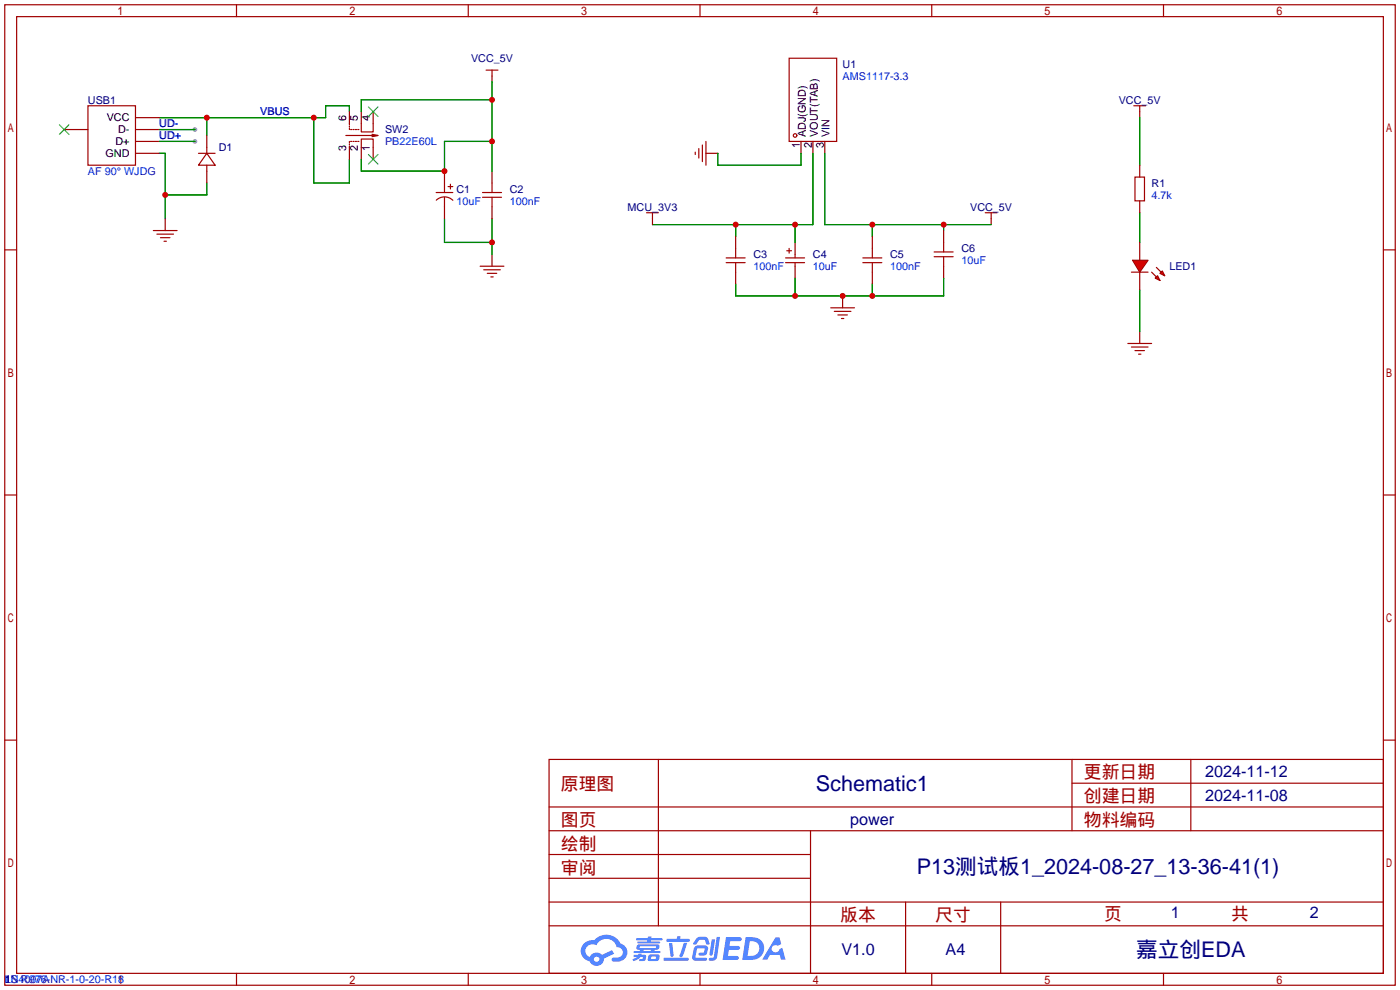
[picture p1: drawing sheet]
<svg xmlns="http://www.w3.org/2000/svg" width="299mm" height="212mm" viewBox="0 0 299 212" stroke-linecap="round" stroke-linejoin="round" font-family="sans-serif">
<g fill="#999">
<circle cx="41.7" cy="30.2" r=".51"/>
<circle cx="41.7" cy="27.7" r=".51"/>
</g>
<g fill="none" stroke="#a10000" stroke-width=".25">
<path d="M1 1h297.2v209.6h-297.2zM3.6 3.6h292.1v204.4h-292.1zM50.5 1v2.6M100.1 1v2.6M149.6 1v2.6M199.1 1v2.6M248.7 1v2.6M1 53.4h2.6M295.7 53.4h2.5M1 105.8h2.6M295.7 105.8h2.5M1 158.2h2.6"/>
<path d="M295.7 158.2h2.5M117.3 162.3h178.4v45.7h-178.4zM117.3 177.5h178.4M117.3 172.5h178.4M140.7 162.3v35.6M173.2 177.5v30.5M229.1 162.3v15.2M229.1 167.4h66.6M254.5 162.3v15.2M117.3 182.6h55.9M117.3 197.9h178.4M117.3 192.8h178.4"/>
<path d="M117.3 187.7h55.9M193.5 192.8v15.2M213.9 192.8v15.2M50.5 208v2.6M100.1 208v2.6M149.6 208v2.6M199.1 208v2.6M248.7 208v2.6"/>
</g>
<g fill="#5487ff">
<path d="M155.2 200.3h2.6a.48 .48 0 0 1 .7 .4 .48 .48 0 0 1-.6 .4h-1.8l-.2 1.1h1.9a.43 .43 0 0 1 .4 .4 .43 .43 0 0 1-.5 .4h-1.9l-.2 1.3h1.7a.45 .45 0 0 1 .5 .2 .45 .45 0 0 1-.1 .6h-3.3z"/>
<path d="M165.7 200.3h.9l.4 1.5-.8 .3a.84 .84 0 0 0-1.2 .3 .84 .84 0 0 0 .4 1.1 .84 .84 0 0 0 1.1-.4l.1-.2 .6-.3 .7 2.5h-1l-.2-1h-2.1l-.6 1h-1.1z"/>
<path d="M152.1 200.8h.7l-.5 3.1a.36 .36 0 0 1-.3 .3 .36 .36 0 0 1-.4-.3z"/>
<path d="M153.2 200.2h.7l-.6 4.3a1.13 1.13 0 0 1-1.8 .6l.2-.4h.7l.2-.2z"/>
<path d="M148.9 200.6l.6-.4h1a.77 .77 0 0 1 .9 .5l.3 1-.2 .2h-.5l-.3-.9-.2-.2-1 .1-.7 1-.6-.1-.1-.2z"/>
<path d="M148.4 202.4l.6-.3h1.7a.81 .81 0 0 1 .7 .5 .81 .81 0 0 1-.2 .8 .81 .81 0 0 1-.9 .8h-.7a.32 .32 0 0 1-.3-.3 .32 .32 0 0 1 .4-.3h.7l.2-.9-1.6 .1-.4 1.8 2.2 .1a.32 .32 0 0 1 .3 .4 .32 .32 0 0 1-.4 .2h-2.2l-.5-.3-.1-.5z"/>
<path d="M141.9 204.7h5a.33 .33 0 0 1 .3 .3 .33 .33 0 0 1-.3 .3h-4.9l-.2-.1z"/>
<path d="M146.1 201.5h.8l-.7 2a.98 .98 0 0 1-.7 1.1l-.3-.3z"/>
<path d="M143 201.6h.7l.3 2.5a.34 .34 0 0 1-.3 .4 .34 .34 0 0 1-.4-.3z"/>
<path d="M142.5 200.7h2.1l.3-.6h.6l-.1 .6h1.7a.32 .32 0 0 1 .4 .3 .32 .32 0 0 1-.4 .3h-4.5l-.2-.2z"/>
<path d="M135.5 204.1h.9l.1-.3h.6v.3h.8a.82 .82 0 0 1-.5 1.3h-.8v-.4l.7-.1 .1-.3a.68 .68 0 0 0-1 .4l-1.1 .4-.1-.4 .9-.5h-.7z"/>
<path d="M136 200.5h2.4l.1-.3h.7v.3h2.2l.2 .3-.2 .2h-2.3v.2h1.8l.2 .3-.2 .1h-4.5l-.1-.4h2l.1-.2h-2.3l-.1-.2z"/>
<path d="M159.4 200.3l-.8 4.9h1.7a2.5 2.5 0 0 0 3-2.5 2.5 2.5 0 0 0-3.1-2.4zM160.3 201.1a1.61 1.61 0 0 1 2 1.5 1.61 1.61 0 0 1-1.8 1.7h-.7z"/>
<path d="M136.2 202a.55 .55 0 0 0-.2 .8 .55 .55 0 0 0 .7 .2l.1 .3h-1.3v.3l5.4 .1 .3-.2-.2-.2h-1.2l.2-.3a.7 .7 0 0 0 .8-.3 .7 .7 0 0 0 0-.8l-4.2-.1zM136.8 202.3l3.3-.1 .1 .1-.2 .3h-3.2zM137.5 203h1.7l-.2 .3h-1.4z"/>
<path d="M138.6 204.2a1.05 1.05 0 0 0 0 1.2 2.91 2.91 0 0 0 2.2-.2 .98 .98 0 0 0 0-1.2h-1.6zM139.2 204.5l.9-.1 .1 .4-.2 .2-.8-.1z"/>
<path d="M124.9 201.6a2.23 2.23 0 0 0-.7 2.3 2.23 2.23 0 0 0 1.8 1.6 1.58 1.58 0 0 0 1.8 .9 1.58 1.58 0 0 0 1.3-1.5l2.2-1.1-.5-.7-2.1 1a1.65 1.65 0 0 0-2.7 .4 1.45 1.45 0 0 1-.8-1.9 1.45 1.45 0 0 1 2-.7l.3 .1a2.3 2.3 0 0 1 2.3-1.3 2.3 2.3 0 0 1 2 1.7 1.12 1.12 0 0 1 1.3 1 1.12 1.12 0 0 1-1.1 1.2h-.7a.45 .45 0 0 0-.6 .4 .45 .45 0 0 0 .5 .5 2.21 2.21 0 0 0 2.2-.5 2.21 2.21 0 0 0 .5-2.3 2.13 2.13 0 0 0-1.3-1.1 3.3 3.3 0 0 0-5.6-.7l-1.1 .1zM127 205a.57 .57 0 0 1 1.1 0 .57 .57 0 0 1-1.1 0z"/>
</g>
<g fill="none" stroke="#a10000" stroke-width=".25">
<path d="M103.9 15h2.5M105.2 15v1.3M168.7 12.4h10.1v17.8h-10.1zM18.8 22.6h10.2v12.7h-10.2zM42.4 32.8h3.6M44.2 32.8l1.8 2.5h-3.6zM44.2 31.5v1.3M44.2 35.3v1.3M95 39.1v2M95.8 39.9h1M96.3 39.4v1M105.2 39.1v2"/>
<path d="M148.6 32.5v.5M149.4 31.8v2M150.1 31v3.5M150.9 30.2v5.1M242.3 22.6h2.6M243.6 22.6v1.3M32.8 49.3h5M33.5 50h3.6M34.3 50.8h2M35.1 51.6h.5M93.2 41.1h3.6M93.2 42.8a2.54 2.54 0 0 1 3.6 0"/>
<path d="M95 42.2v2M102.6 56.9h5.1M103.1 41.1h4.1M103.1 42.2h4.1M103.4 57.7h3.5M104.1 58.4h2.1M104.9 59.2h.5M105.2 42.2v2M138.2 45.5h2.5M139.4 45.5v1.2M155.2 55.1h4.1M155.2 56.1h4.1"/>
<path d="M157.2 53.1v2M157.2 56.1v2.1M167.9 55.1h4.1M167.9 56.1h4.1M168.1 53.6h1.1M168.7 53.1v1M169.9 54.4v.7M169.9 56.1v.8M184.4 55.1h4.1M184.4 56.1h4.1M186.4 53.1v2M186.4 56.1v2.1"/>
<path d="M199.6 54.9h4.1M199.6 53.8h4.1M201.7 51.8v2M201.7 54.9v2M210.6 45.5h2.5M211.8 45.5v1.2M241.8 58.2h3.6M177.5 65.8h5.1M178.3 66.5h3.6M179.1 67.3h2M179.8 68.1h.5M241 73.4h5.1"/>
<path d="M241.8 74.2h3.6M242.6 74.9h2M243.3 75.7h.5"/>
<circle cx="169.9" cy="29" r=".38"/>
</g>
<g fill="none" stroke="#870000" stroke-width=".25">
<path d="M105.2 16.3v1.2M13.7 27.7h5.1M29 32.8h5M29 27.7h5M29 30.2h5M29 25.1h5M44.2 29v2.5M44.2 36.6v2.5M95 36.6v2.5M105.2 36.6v2.5M150.9 32.8h2.5M171.2 30.2v2.6"/>
<path d="M173.7 30.2v2.6M176.3 30.2v2.6M243.6 23.9v1.2M35.3 46.7v2.6M95 44.2v2.5M105.2 44.2v2.5M105.2 54.4v2.5M139.4 46.7v1.3M157.2 50.5v2.6M157.2 58.2v2.5M169.9 51.8v2.6M169.9 56.9v2.5"/>
<path d="M186.4 50.5v2.6M186.4 58.2v2.5M201.7 49.3v2.5M201.7 56.9v2.5M211.8 46.7v1.3M243.6 51.8v3.8M243.6 58.2v3.8M180.1 63.2v2.6M243.6 70.9v2.5"/>
</g>
<g fill="none" stroke="#008700" stroke-width=".25">
<path d="M34 32.8h1.3v13.9M34 30.2h7.7M34 27.7h7.7M44.2 39.1v2.6h-8.9M44.2 25.1v3.9M67.1 25.1v14h7.6v-5.1M74.7 23.9v-1.3h-5.1v2.5h-35.6M153.4 32.8v2.5h17.8v-2.5M173.7 32.8v15.2h-34.3M176.3 32.8v15.2h35.5M243.6 25.1v10.2M95 46.7v5.1h10.2"/>
<path d="M105.2 46.7v7.7M157.2 48v2.5M169.9 48v3.8M169.9 59.4v3.8M186.4 48v2.5M201.7 59.4v3.8h-44.5v-2.5M201.7 48v1.3M243.6 45.5v6.3M186.4 60.7v2.5M243.6 62v8.9"/>
</g>
<path d="M12.7 26.7l2 2M14.7 26.7l-2 2" fill="none" stroke="#3c3" stroke-width=".25"/>
<g fill="#f00" stroke="#a10000" stroke-width=".25">
<path d="M242.1 55.6h3.3l-1.8 2.6z"/>
<path d="M247.9 58.4l.5-.5 .5 1z"/>
<path d="M246.9 59.4l.5-.5 .5 1z"/>
</g>
<g fill="none" stroke="#a10000" stroke-width=".25">
<path d="M73.9 29h6.9l-1.3 .2M74.7 26.4v.3M74.7 26.9v.3M74.7 27.4v.3M74.7 30.2v.3M74.7 30.7v.3M74.7 31.2v.3M74.9 27.7h.3M74.9 30.2h.3M75.4 27.7h.3M75.4 30.2h.3M75.9 27.7h.3"/>
<path d="M75.9 30.2h.3M76.5 27.7h.2M76.5 30.2h.2M77.2 26.4v1.8h2.6v-1.8M77.2 31.5v-1.8h2.6v1.8M79.5 28.7l1.3 .3M242.6 37.8h2v5.1h-2zM246.1 58.2l1 1M247.1 57.2l1.1 1"/>
</g>
<path d="M74.7 23.9v2.5M74.7 31.5v2.5M77.2 23.9v2.5M77.2 31.5v2.5M79.8 23.9v2.5M79.8 31.5v2.5M243.6 35.3v2.5M243.6 42.9v2.6" fill="none" stroke="#870000" stroke-width=".25"/>
<path d="M78.7 22.9l2.1 2M78.7 33l2.1 2.1M80.8 22.9l-2.1 2M80.8 33l-2.1 2.1" fill="none" stroke="#3c3" stroke-width=".25"/>
<path d="M105.2 17.5v19.1M105.2 30.2h-10.2v6.4h-17.8v-2.6M105.2 21.3h-28v2.6" fill="none" stroke="#008700" stroke-width=".25"/>
<g fill="#c00">
<circle cx="157.2" cy="48" r=".63"/>
<circle cx="169.9" cy="48" r=".63"/>
<circle cx="201.7" cy="48" r=".63"/>
<circle cx="186.4" cy="48" r=".63"/>
<circle cx="169.9" cy="63.2" r=".63"/>
<circle cx="180.1" cy="63.2" r=".63"/>
<circle cx="186.4" cy="63.2" r=".63"/>
<circle cx="35.3" cy="41.7" r=".63"/>
<circle cx="67.1" cy="25.1" r=".63"/>
<circle cx="44.2" cy="25.1" r=".63"/>
<circle cx="105.2" cy="51.8" r=".63"/>
<circle cx="105.2" cy="30.2" r=".63"/>
<circle cx="95" cy="36.6" r=".63"/>
<circle cx="105.2" cy="21.3" r=".63"/>
</g>
<g font-size="4.6" fill="#000080">
<text x="174.4" y="169">Schematic1</text>
<text x="195.9" y="186.8">P13测试板1_2024-08-27_13-36-41(1)</text>
<text x="242.8" y="204.6">嘉立创EDA</text>
</g>
<g font-size="3.8" fill="#a00000">
<text x="231.6" y="166.4">更新日期</text>
<text x="119.9" y="168.9">原理图</text>
<text x="231.6" y="171.5">创建日期</text>
<text x="119.9" y="176.5">图页</text>
<text x="231.6" y="176.5">物料编码</text>
<text x="119.9" y="181.6">绘制</text>
<text x="119.9" y="186.7">审阅</text>
<text x="179.6" y="196.9">版本</text>
<text x="199.9" y="196.9">尺寸</text>
<text x="236" y="196.6">页</text>
<text x="263.1" y="196.6">共</text>
</g>
<g font-size="3.5" fill="#000080">
<text x="257.6" y="166.1">2024-11-12</text>
<text x="257.6" y="171.1">2024-11-08</text>
<text x="181.7" y="176.2">power</text>
<text x="250.2" y="196.3">1</text>
<text x="280" y="196.3">2</text>
<text x="179.8" y="204.2">V1.0</text>
<text x="202.1" y="204.2">A4</text>
</g>
<g font-size="2.3" fill="#000080">
<text x="100.7" y="13.3">VCC_5V</text>
<text x="180.1" y="14.5">U1</text>
<text x="18.8" y="22.1">USB1</text>
<text x="239.1" y="22.1">VCC_5V</text>
<text x="82.3" y="28.5">SW2</text>
<text x="46.7" y="32.3">D1</text>
<text x="97.5" y="41.2">C1</text>
<text x="109" y="41.2">C2</text>
<text x="246.1" y="39.9">R1</text>
<text x="134.1" y="45">MCU_3V3</text>
<text x="207.3" y="45">VCC_5V</text>
<text x="205.5" y="53.9">C6</text>
<text x="161" y="55.2">C3</text>
<text x="173.7" y="55.2">C4</text>
<text x="190.2" y="55.2">C5</text>
<text x="249.9" y="57.7">LED1</text>
<text x="1" y="210.1">1</text>
</g>
<g font-size="2.3" fill="#00f">
<text x="180.1" y="17.1">AMS1117-3.3</text>
<text x="34" y="29.8">UD+</text>
<text x="34" y="27.2">UD-</text>
<text x="55.6" y="24.7">VBUS</text>
<text x="82.3" y="31">PB22E60L</text>
<text x="18.8" y="37.4">AF 90° WJDG</text>
<text x="97.5" y="43.7">10uF</text>
<text x="109" y="43.7">100nF</text>
<text x="246.1" y="42.5">4.7k</text>
<text x="161" y="57.7">100nF</text>
<text x="173.7" y="57.7">10uF</text>
<text x="190.2" y="57.7">100nF</text>
<text x="205.5" y="56.4">10uF</text>
<text x="1" y="210.1">1N4007A</text>
<text x="1" y="210.1">LS R976-NR-1-0-20-R18</text>
</g>
<g font-size="2.3">
<text x="22.8" y="25.9">VCC</text>
<text x="25.2" y="28.5">D-</text>
<text x="74" y="25.9" transform="rotate(-90 74 25.9)">6</text>
<text x="76.5" y="25.9" transform="rotate(-90 76.5 25.9)">5</text>
<text x="79" y="25.9" transform="rotate(-90 79 25.9)">4</text>
<text x="172.2" y="29.3" transform="rotate(-90 172.2 29.3)">ADJ(GND)</text>
<text x="174.8" y="29.3" transform="rotate(-90 174.8 29.3)">VOUT(TAB)</text>
<text x="177.3" y="29.3" transform="rotate(-90 177.3 29.3)">VIN</text>
<text x="22.6" y="33.6">GND</text>
<text x="24.7" y="31">D+</text>
<text x="74" y="32.3" transform="rotate(-90 74 32.3)">3</text>
<text x="76.5" y="32.3" transform="rotate(-90 76.5 32.3)">2</text>
<text x="79" y="32.3" transform="rotate(-90 79 32.3)">1</text>
<text x="171" y="31.6" transform="rotate(-90 171 31.6)">1</text>
<text x="173.5" y="31.6" transform="rotate(-90 173.5 31.6)">2</text>
<text x="176" y="31.6" transform="rotate(-90 176 31.6)">3</text>
</g>
</svg>
